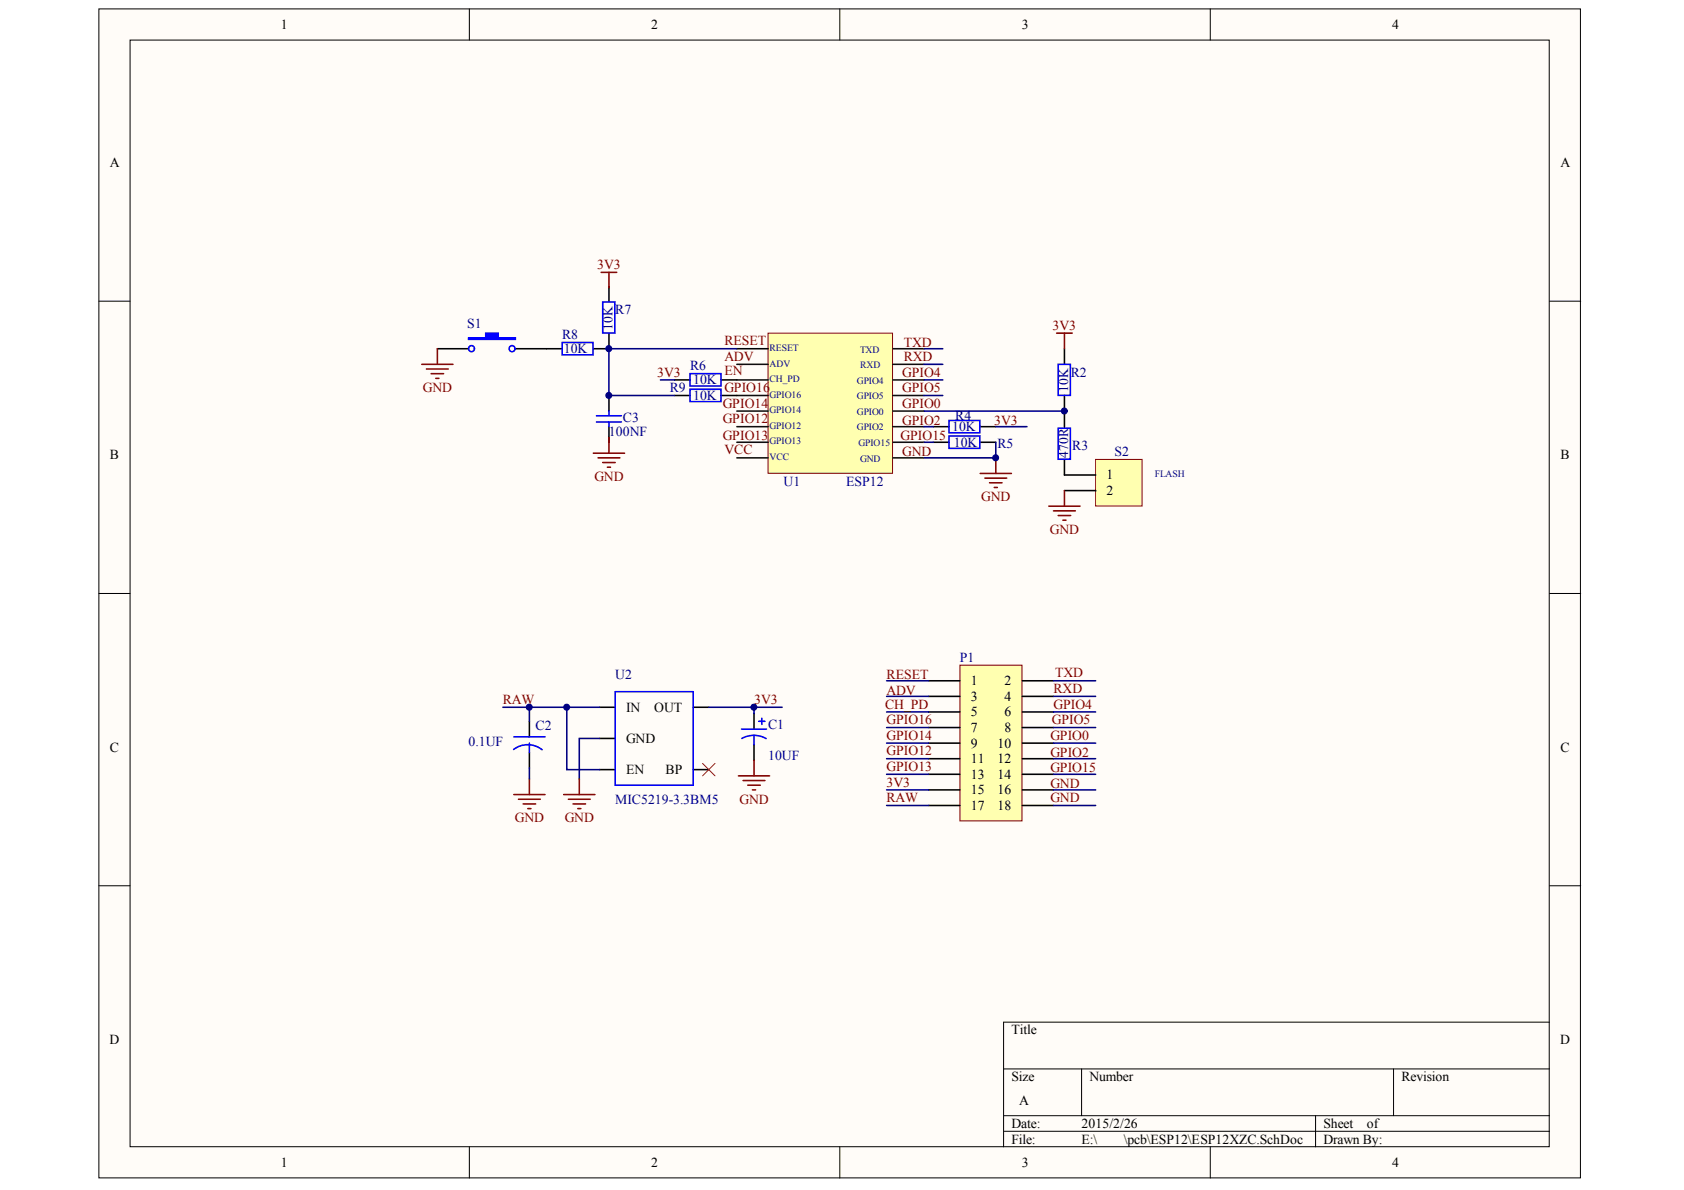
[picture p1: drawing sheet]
<svg xmlns="http://www.w3.org/2000/svg" width="297mm" height="210mm" viewBox="0 0 297 210" stroke-linecap="round" stroke-linejoin="round" font-family="sans-serif">
<g fill="#fffcf8" stroke="#000" stroke-width=".18">
<path d="M17.4 1.6h261.4v206.2h-261.4z"/>
<path d="M22.9 7.1h250.4v195.2h-250.4z"/>
</g>
<g fill="none" stroke="#000" stroke-width=".18">
<path d="M82.8 1.6v5.5M148.1 1.6v5.5M213.5 1.6v5.5M17.4 53.1h5.5M273.3 53.1h5.5M17.4 104.7h5.5M273.3 104.7h5.5M17.4 156.2h5.5M273.3 156.2h5.5M177 188.5h96.3M177 196.8h96.3M177 199.5h96.3"/>
<path d="M190.8 188.5v8.3M232.1 196.8v5.5M245.8 188.5v8.3M273.3 180.3h-96.3v22M82.8 202.3v5.5M148.1 202.3v5.5M213.5 202.3v5.5"/>
</g>
<path d="M135.5 58.8h21.9v24.7h-21.9z" fill="#ffffb0" stroke="#800000" stroke-width=".18"/>
<path d="M130 61.5h5.5" fill="none" stroke="#000" stroke-width=".28"/>
<g fill="none" stroke="#110f0a" stroke-width=".28">
<path d="M130 64.3h5.5M130 67h5.5M130 69.8h5.5M130 72.5h5.5M130 75.3h5.5M130 78h5.5M157.5 64.3h5.5M157.5 67h5.5M157.5 69.8h5.5M157.5 72.5h5.5M157.5 75.3h5.5M157.5 78h5.5"/>
<path d="M157.5 61.5h5.5M130 80.8h5.5M157.5 80.8h5.5"/>
</g>
<path d="M193.3 81h8.2v8.3h-8.2z" fill="#ffffb0" stroke="#800000" stroke-width=".18"/>
<g fill="none" stroke="#000" stroke-width=".28">
<path d="M107.4 50.5v2.8M107.4 58.8v2.7h-2.7M77.1 61.5h5.5M90.9 61.5h8.3M107.4 69.8v2.7M107.4 75.3v2.7M119 67h2.7M119 69.8h2.7M127.2 67h2.8M127.2 69.8h2.8M164.6 78h2.8M164.6 75.3h2.8"/>
<path d="M172.9 78h2.7M172.9 75.3h2.7M187.8 61.5v2.8M187.8 69.8v2.7M187.8 72.8v2.7M187.8 81v2.8h5.5M187.8 86.5h5.5M93.4 127.2v2.8M93.4 132.7v2.8M105.8 135.8h2.7M105.8 130.3h2.7M105.8 124.8h2.7"/>
<path d="M122.3 135.8h2.7M122.3 124.8h2.7M133 125.9v2.7M133 131.4v2.7"/>
</g>
<g fill="none" stroke="#00f" stroke-width=".28">
<path d="M106.3 53.3h2.2v5.4h-2.2zM99.2 60.4h5.4v2.2h-5.4zM105.2 73.3h4.4M105.2 74.4h4.4M107.4 72.5v.8M107.4 74.4v.9M121.7 65.9h5.5v2.2h-5.5zM121.7 68.7h5.5v2.1h-5.5zM167.4 76.9h5.4v2.2h-5.4zM167.4 74.2h5.4v2.1h-5.4zM186.7 75.5h2.1v5.5h-2.1zM186.7 64.3h2.1v5.4h-2.1z"/>
<path d="M90.6 132.2a4.1 4.1 0 0 1 5 0M90.6 130h5.5M93.4 131.1v1.6M108.5 122h13.8v16.5h-13.8zM130.8 128.6h4.4M133 129.7l.9 .1 1.2 .5M133 129.7l-1.3 .2-.8 .4M133 129.7v1.7M133.8 127.2h1.1M134.4 126.7v1.1"/>
<circle cx="83.2" cy="61.5" r=".53"/>
<circle cx="90.3" cy="61.5" r=".53"/>
</g>
<g fill="none" stroke="#000080" stroke-width=".28">
<path d="M107.4 61.2v.3h22.6M107.4 61.5v8.3h11.6M116.5 67h2.5M163 72.5h24.8v.3M163 78h1.6M163 75.3h1.6M163 67h3.3M163 69.8h3.3M163 61.5h3.3M163 64.3h3.3M175.6 78v2.8h-12.6M175.6 75.3h5.5"/>
<path d="M88.7 124.8h11.3M93.4 124.8v2.4M93.4 135.5v1.9M105.8 124.8h-5.8v11h5.8M105.8 130.3h-3.6v7.1M125 124.8h8v1.1M133 124.8h5"/>
</g>
<g fill="none" stroke="#800000" stroke-width=".28">
<path d="M106 48h2.8M107.4 48v2.8M186.4 58.8h2.7M187.8 58.8v2.7M74.4 64.3h5.5M75.2 65.1h3.9M76 65.9h2.2M76.9 66.7h.5M77.1 61.5v2.8M104.7 79.9h5.5M107.4 77.2v2.7M105.5 80.8h3.8"/>
<path d="M106.3 81.6h2.2M107.1 82.4h.6M172.9 83.5h5.5M173.7 84.3h3.9M174.5 85.2h2.2M175.4 86h.5M175.6 80.8v2.7M185 89.3h5.5M185.8 90.1h3.9M186.7 90.9h2.2M187.5 91.8h.5M187.8 86.5v2.8"/>
<path d="M93.4 137.4v2.8M102.2 137.4v2.8M130.2 136.9h5.6M131.1 137.7h3.8M131.9 138.5h2.2M132.7 139.3h.6M133 134.1v2.8M90.6 140.2h5.5M91.5 141h3.8M92.3 141.8h2.2M93.1 142.6h.6M99.4 140.2h5.5"/>
<path d="M100.3 141h3.8M101.1 141.8h2.2M101.9 142.6h.6"/>
</g>
<path d="M82.6 59.6h3.1v-.8h2.2v.8h3v.3h-8.3z" fill-rule="evenodd" fill="#00f" stroke="#00f" stroke-width=".28"/>
<path d="M123.9 134.7l2.2 2.2M126.1 134.7l-2.2 2.2" fill="none" stroke="#f00" stroke-width=".18"/>
<path d="M169.3 117.3h11v27.5h-11z" fill="#ffffb0" stroke="#800000" stroke-width=".18"/>
<g fill="none" stroke="#000" stroke-width=".28">
<path d="M163.8 120.1h5.5M163.8 122.8h5.5M163.8 125.6h5.5M163.8 128.3h5.5M163.8 131.1h5.5M163.8 133.8h5.5M163.8 136.6h5.5M163.8 139.3h5.5M180.3 120.1h5.5M180.3 122.8h5.5M180.3 125.6h5.5M180.3 128.3h5.5"/>
<path d="M180.3 131.1h5.5M180.3 133.8h5.5M180.3 136.6h5.5M180.3 139.3h5.5M163.8 142.1h5.5M180.3 142.1h5.5"/>
</g>
<g fill="none" stroke="#000080" stroke-width=".28">
<path d="M156.4 120.1h7.4M156.4 122.8h7.4M156.4 125.6h7.4M156.4 128.3h7.4M156.4 131.1h7.4M156.4 133.8h7.4M156.4 136.6h7.4M156.4 139.3h7.4M185.8 120.1h7.5M185.8 122.8h7.5M185.8 125.6h7.5M185.8 128.3h7.5"/>
<path d="M185.8 131.1h7.5M185.8 133.8h7.5M185.8 136.6h7.5M185.8 139.3h7.5M156.4 142.1h7.4M185.8 142.1h7.5"/>
</g>
<g fill="#000080" stroke="#000080" stroke-width=".18">
<circle cx="93.3" cy="124.7" r=".53"/>
<circle cx="99.9" cy="124.7" r=".53"/>
<circle cx="107.4" cy="69.7" r=".53"/>
<circle cx="107.4" cy="61.5" r=".53"/>
<circle cx="133" cy="124.7" r=".53"/>
<circle cx="175.6" cy="80.7" r=".53"/>
<circle cx="187.7" cy="72.5" r=".53"/>
</g>
<g font-size="2.4">
<text x="49.5" y="5.1">1</text>
<text x="114.9" y="5.1">2</text>
<text x="180.2" y="5.1">3</text>
<text x="245.6" y="5.1">4</text>
<text x="19.4" y="29.5">A</text>
<text x="275.2" y="29.5">A</text>
<text x="19.4" y="81">B</text>
<text x="275.3" y="81">B</text>
<text x="195.2" y="84.6">1</text>
<text x="195.2" y="87.3">2</text>
<text x="110.4" y="125.5">IN</text>
<text x="115.4" y="125.5">OUT</text>
<text x="171.2" y="120.9">1</text>
<text x="171.2" y="123.6">3</text>
<text x="177.2" y="120.9">2</text>
<text x="177.2" y="123.6">4</text>
<text x="110.4" y="131">GND</text>
<text x="171.2" y="126.4">5</text>
<text x="171.2" y="129.1">7</text>
<text x="171.2" y="131.9">9</text>
<text x="175.9" y="131.9">10</text>
<text x="177.2" y="126.4">6</text>
<text x="177.2" y="129.1">8</text>
<text x="19.4" y="132.6">C</text>
<text x="110.4" y="136.5">EN</text>
<text x="117.4" y="136.5">BP</text>
<text x="171.2" y="134.6">11</text>
<text x="171.2" y="137.4">13</text>
<text x="175.9" y="134.6">12</text>
<text x="175.9" y="137.4">14</text>
<text x="275.3" y="132.6">C</text>
<text x="171.2" y="140.1">15</text>
<text x="171.2" y="142.9">17</text>
<text x="175.9" y="140.1">16</text>
<text x="175.9" y="142.9">18</text>
<text x="19.3" y="184.2">D</text>
<text x="178.4" y="182.5">Title</text>
<text x="275.2" y="184.2">D</text>
<text x="178.4" y="190.7">Size</text>
<text x="192.2" y="190.7">Number</text>
<text x="247.2" y="190.7">Revision</text>
<text x="179.8" y="194.8">A</text>
<text x="178.4" y="199">Date:</text>
<text x="178.4" y="201.7">File:</text>
<text x="190.8" y="199">2015/2/26</text>
<text x="190.8" y="201.7">E:\</text>
<text x="198.3" y="201.7">\pcb\ESP12\ESP12XZC.SchDoc</text>
<text x="233.4" y="199">Sheet</text>
<text x="233.4" y="201.7">Drawn By:</text>
<text x="241.1" y="199">of</text>
<text x="49.5" y="205.8">1</text>
<text x="114.9" y="205.8">2</text>
<text x="180.2" y="205.8">3</text>
<text x="245.6" y="205.8">4</text>
</g>
<g font-size="2.4" fill="#800000">
<text x="105.3" y="47.4">3V3</text>
<text x="185.7" y="58.2">3V3</text>
<text x="127.8" y="60.9">RESET</text>
<text x="127.8" y="63.7">ADV</text>
<text x="159.4" y="61.2">TXD</text>
<text x="159.4" y="63.7">RXD</text>
<text x="74.6" y="69.2">GND</text>
<text x="115.9" y="66.4">3V3</text>
<text x="127.5" y="71.9">GPIO14</text>
<text x="127.8" y="66.1">EN</text>
<text x="127.8" y="69.2">GPIO16</text>
<text x="159.1" y="69.2">GPIO5</text>
<text x="159.1" y="66.4">GPIO4</text>
<text x="159.1" y="71.9">GPIO0</text>
<text x="127.5" y="74.7">GPIO12</text>
<text x="127.5" y="77.7">GPIO13</text>
<text x="158.9" y="77.7">GPIO15</text>
<text x="159.1" y="74.9">GPIO2</text>
<text x="175.4" y="74.9">3V3</text>
<text x="127.8" y="80.2">VCC</text>
<text x="159.1" y="80.4">GND</text>
<text x="104.9" y="84.8">GND</text>
<text x="173.1" y="88.4">GND</text>
<text x="185.2" y="94.2">GND</text>
<text x="156.4" y="119.8">RESET</text>
<text x="186.1" y="119.5">TXD</text>
<text x="88.7" y="124.2">RAW</text>
<text x="133" y="124.2">3V3</text>
<text x="156.1" y="125">CH_PD</text>
<text x="156.4" y="122.5">ADV</text>
<text x="185.8" y="122.2">RXD</text>
<text x="185.8" y="125">GPIO4</text>
<text x="156.4" y="127.7">GPIO16</text>
<text x="156.4" y="130.5">GPIO14</text>
<text x="185.3" y="130.5">GPIO0</text>
<text x="185.6" y="127.7">GPIO5</text>
<text x="156.4" y="133.2">GPIO12</text>
<text x="156.4" y="136">GPIO13</text>
<text x="185.3" y="133.5">GPIO2</text>
<text x="185.3" y="136.3">GPIO15</text>
<text x="130.4" y="141.8">GND</text>
<text x="156.4" y="138.7">3V3</text>
<text x="156.4" y="141.5">RAW</text>
<text x="185.3" y="139">GND</text>
<text x="185.3" y="141.5">GND</text>
<text x="90.8" y="145.1">GND</text>
<text x="99.6" y="145.1">GND</text>
</g>
<g font-size="2.4" fill="#000080">
<text x="82.4" y="57.9">S1</text>
<text x="99.2" y="59.8">R8</text>
<text x="108.1" y="58.2" transform="rotate(-90 108.1 58.2)">10K</text>
<text x="108.5" y="55.4">R7</text>
<text x="99.4" y="62.3">10K</text>
<text x="121.7" y="65.3">R6</text>
<text x="118.1" y="69.2">R9</text>
<text x="122.3" y="67.8">10K</text>
<text x="122.3" y="70.5">10K</text>
<text x="188.4" y="69.2" transform="rotate(-90 188.4 69.2)">10K</text>
<text x="188.9" y="66.4">R2</text>
<text x="107.4" y="76.9">100NF</text>
<text x="109.9" y="74.4">C3</text>
<text x="167.9" y="76">10K</text>
<text x="168.5" y="74.1">R4</text>
<text x="168.2" y="78.8">10K</text>
<text x="175.9" y="79.1">R5</text>
<text x="188.4" y="80.8" transform="rotate(-90 188.4 80.8)">470R</text>
<text x="189.1" y="79.3">R3</text>
<text x="196.6" y="80.4">S2</text>
<text x="138.2" y="85.7">U1</text>
<text x="149.2" y="85.7">ESP12</text>
<text x="108.5" y="119.8">U2</text>
<text x="169.3" y="116.7">P1</text>
<text x="82.6" y="131.6">0.1UF</text>
<text x="94.5" y="128.8">C2</text>
<text x="135.5" y="128.6">C1</text>
<text x="135.5" y="134.1">10UF</text>
<text x="108.5" y="141.8">MIC5219-3.3BM5</text>
</g>
<g font-size="1.7" fill="#000080">
<text x="135.8" y="61.9">RESET</text>
<text x="135.8" y="64.7">ADV</text>
<text x="151.7" y="62.2">TXD</text>
<text x="151.7" y="64.9">RXD</text>
<text x="135.8" y="67.4">CH_PD</text>
<text x="135.8" y="70.2">GPIO16</text>
<text x="151.2" y="67.7">GPIO4</text>
<text x="151.2" y="70.4">GPIO5</text>
<text x="135.8" y="72.9">GPIO14</text>
<text x="135.8" y="75.7">GPIO12</text>
<text x="151.2" y="73.2">GPIO0</text>
<text x="151.2" y="75.9">GPIO2</text>
<text x="135.8" y="78.4">GPIO13</text>
<text x="135.8" y="81.2">VCC</text>
<text x="151.4" y="78.7">GPIO15</text>
<text x="151.7" y="81.4">GND</text>
<text x="203.7" y="84.2">FLASH</text>
</g>
</svg>
